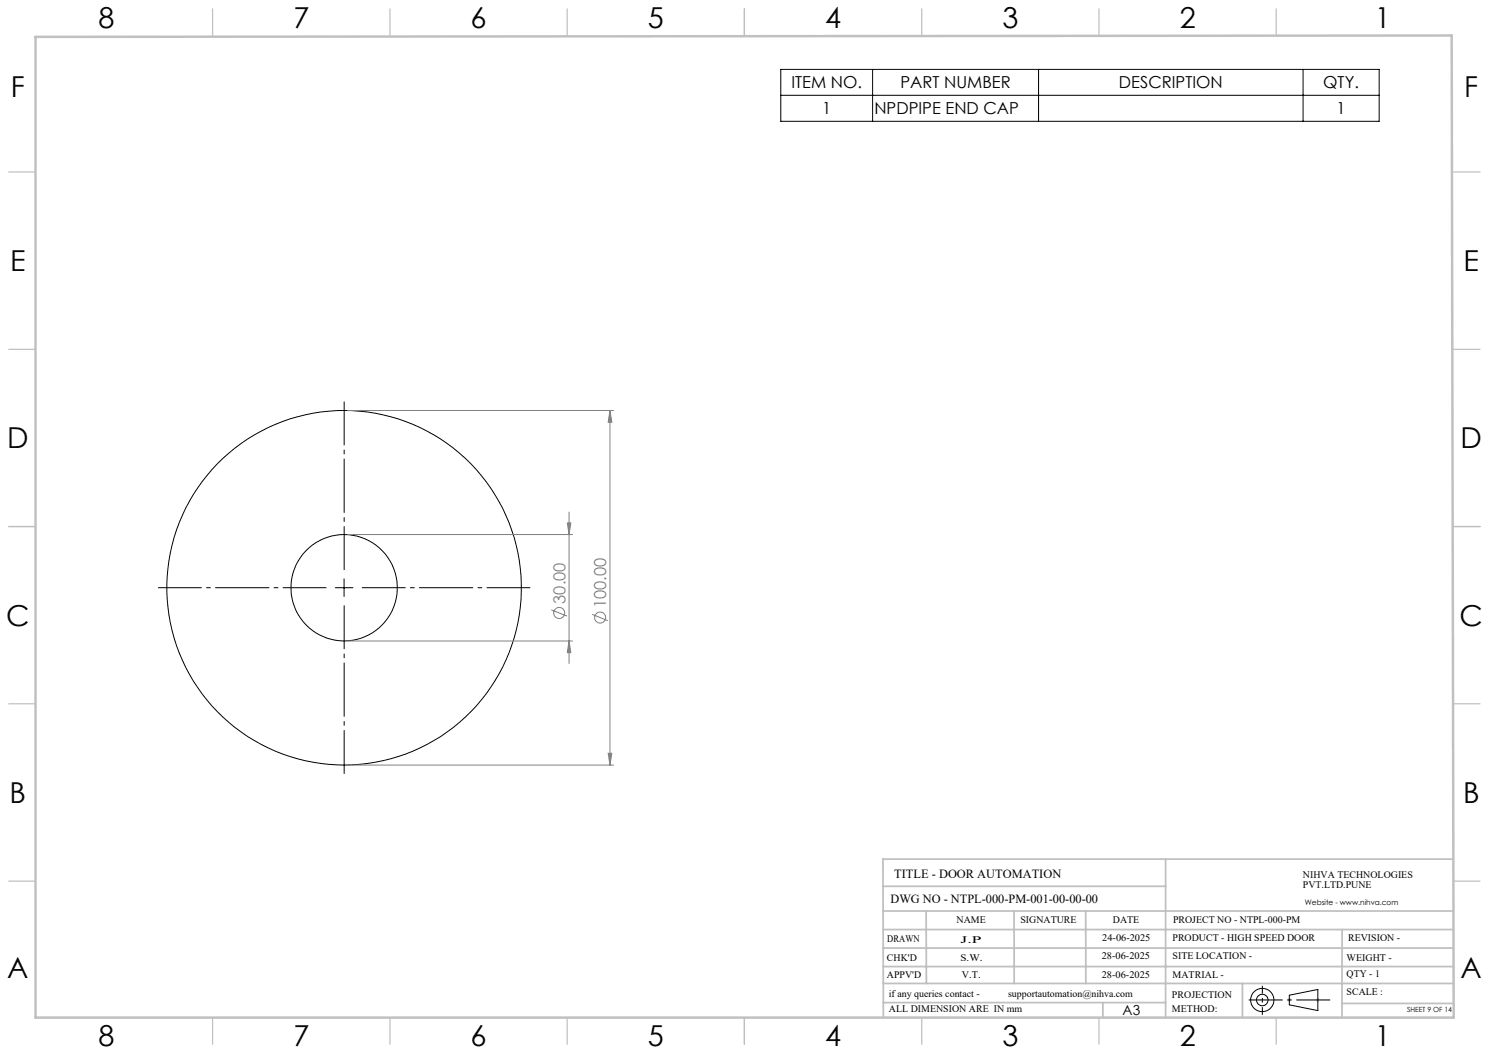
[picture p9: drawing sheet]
<svg xmlns="http://www.w3.org/2000/svg" width="420mm" height="297mm" viewBox="0 0 420 297" stroke-linecap="round" stroke-linejoin="round" font-family="sans-serif">
<g fill="none" stroke="#000" stroke-width=".28">
<path d="M220.2 19.6h168.8v14.6h-168.8zM246.1 19.6v14.6M292.9 19.6v14.6M367.6 19.6v14.6M220.2 26.9h168.8M94.6 165.8h5M97 163.3v5M363.7 280.7l8-1.6v5.9l-8-1.6z"/>
<circle cx="97.1" cy="165.8" r="50"/>
<circle cx="97.1" cy="165.8" r="15"/>
<circle cx="356.1" cy="282.1" r="3.3"/>
<circle cx="356.1" cy="282.1" r="1.62"/>
</g>
<g fill="none" stroke="#808080" stroke-width=".28">
<path d="M98.1 115.8h75M172 115.8v100M172 115.8l.6 3.3h-1zM98.1 150.8h63.4M160 147.5h1l-.5 3.3zM160.5 144.4v42.7M155.5 172l4.4 1.8M167 173.3l4.5 1.8M98.1 180.8h63.4M160.5 180.8l.5 3.3h-1zM98.1 215.8h75M171.6 212.5h1l-.6 3.3z"/>
<circle cx="157.7" cy="172.9" r="1.56"/>
<circle cx="169.3" cy="174.2" r="1.56"/>
</g>
<path d="M363.2 282h1M363.3 281.7l.7 .7M363.7 281.5v1.1M364 281.7l-.7 .7M371.2 282h1M371.4 281.7l.7 .7M371.7 281.5v1.1M372.1 281.7l-.7 .7" fill="none" stroke="#c0c0c0" stroke-width=".28"/>
<path d="M92.1 165.8h-47.5M97.1 160.8v-47.5M97.1 170.8v47.5M102.1 165.8h47.5" fill="none" stroke="#000" stroke-width=".28" stroke-dasharray="15.2 1.3 1.3 1.3" stroke-dashoffset="2.9" stroke-linecap="butt"/>
<path d="M352.2 282h23" fill="none" stroke="#000" stroke-width=".28" stroke-dasharray="15.2 1.3 1.3 1.3" stroke-dashoffset="5.7" stroke-linecap="butt"/>
<path d="M356.1 286.2v-8.2" fill="none" stroke="#000" stroke-width=".28" stroke-dasharray="15.2 1.3 1.3 1.3" stroke-dashoffset="13" stroke-linecap="butt"/>
<g fill="none" stroke="#c0c0c0" stroke-width=".35">
<path d="M60 2.5v7.5M110 2.5v7.5M160 2.5v7.5M210 2.5v7.5M260 2.5v7.5M310 2.5v7.5M360 2.5v7.5M2.5 48.5h7.5M410 48.5h7.5M2.5 98.5h7.5M410 98.5h7.5M2.5 148.5h7.5"/>
<path d="M410 148.5h7.5M2.5 198.5h7.5M410 198.5h7.5M2.5 248.5h7.5M410 248.5h7.5M60 287v7.5M110 287v7.5M160 287v7.5M210 287v7.5M260 287v7.5M310 287v7.5M360 287v7.5"/>
</g>
<g fill="none" stroke="#c0c0c0" stroke-width=".5">
<path d="M249.1 257h160.9M249.1 250h79.7M261.2 257l.1 20.4M286 257l.1 20.4M306.2 257l.1 20.4M328.8 242.3v44.8M410 242.3h-160.9l.1 44.7M249.1 272.6h160.9M249.1 267.4h160.9M249.1 262.2h160.9M249.1 277.4h160.9M350.4 277.4v9.6"/>
<path d="M378.6 262.2l-.1 24.8M249.2 282.8h79.6M311.1 282.8v4.2M378.5 283h31.5"/>
</g>
<path d="M10 10.4l399.5-.4 .5 277h-400z" fill="none" stroke="#c0c0c0" stroke-width=".7"/>
<path d="M172 115.8l.6 3.3h-1zM171.6 212.5h1l-.6 3.3zM160 147.5h1l-.5 3.3zM160.5 180.8l.5 3.3h-1z" fill="#808080"/>
<g font-size="8.1">
<text x="27.8" y="8">8</text>
<text x="82.8" y="8">7</text>
<text x="132.8" y="8">6</text>
<text x="182.8" y="8">5</text>
<text x="232.8" y="8">4</text>
<text x="282.8" y="8">3</text>
<text x="332.8" y="8">2</text>
<text x="387.8" y="8">1</text>
<text x="3" y="27.2">F</text>
<text x="413" y="27.2">F</text>
<text x="2.8" y="76.5">E</text>
<text x="412.8" y="76.5">E</text>
<text x="2" y="126.5">D</text>
<text x="412" y="126.5">D</text>
<text x="1.7" y="176.5">C</text>
<text x="411.7" y="176.5">C</text>
<text x="2.7" y="226.5">B</text>
<text x="412.7" y="226.5">B</text>
<text x="2" y="275.7">A</text>
<text x="412" y="275.7">A</text>
<text x="27.8" y="295">8</text>
<text x="82.8" y="295">7</text>
<text x="132.8" y="295">6</text>
<text x="182.8" y="295">5</text>
<text x="232.8" y="295">4</text>
<text x="282.8" y="295">3</text>
<text x="332.8" y="295">2</text>
<text x="387.8" y="295">1</text>
</g>
<g font-size="4.7">
<text x="223.2" y="24.9">ITEM NO.</text>
<text x="254" y="24.9">PART NUMBER</text>
<text x="315.6" y="24.9">DESCRIPTION</text>
<text x="373.2" y="24.9">QTY.</text>
<text x="231.9" y="32.2">1</text>
<text x="246.6" y="32.2">NPDPIPE END CAP</text>
<text x="377" y="32.2">1</text>
</g>
<g font-size="4.7" fill="#808080">
<text x="159.5" y="170.3" transform="rotate(-90 159.5 170.3)">30.00</text>
<text x="171" y="171.6" transform="rotate(-90 171 171.6)">100.00</text>
</g>
<text font-size="3.9" x="316.7" y="286.4">A3</text>
<g font-size="3.5">
<text x="252.2" y="247.6">TITLE - DOOR AUTOMATION</text>
<text x="251.2" y="254.7">DWG NO - NTPL-000-PM-001-00-00-00</text>
</g>
<g font-size="2.8">
<text x="367.5" y="247.6">NIHVA TECHNOLOGIES</text>
<text x="367.5" y="250.5">PVT.LTD.PUNE</text>
<text x="269.8" y="260.3">NAME</text>
<text x="287.8" y="260.3">SIGNATURE</text>
<text x="313.9" y="260.4">DATE</text>
<text x="330.9" y="260.4">PROJECT NO - NTPL-000-PM</text>
<text x="250.3" y="265.6">DRAWN</text>
<text x="270.9" y="266.1">J.P</text>
<text x="310.9" y="265.5">24-06-2025</text>
<text x="330.7" y="265.5">PRODUCT - HIGH SPEED DOOR</text>
<text x="380.3" y="265.5">REVISION -</text>
<text x="250.2" y="271.1">CHK'D</text>
<text x="250.2" y="275.8">APPV'D</text>
<text x="270.9" y="271.1">S.W.</text>
<text x="271.3" y="275.8">V.T.</text>
<text x="310.8" y="270.6">28-06-2025</text>
<text x="310.8" y="275.8">28-06-2025</text>
<text x="330.7" y="270.6">SITE LOCATION -</text>
<text x="330.7" y="275.8">MATRIAL -</text>
<text x="379.8" y="275.6">QTY - 1</text>
<text x="379.8" y="271.1">WEIGHT -</text>
<text x="250.7" y="281.1">if any queries contact -</text>
<text x="284.3" y="281.1">supportautomation@nihva.com</text>
<text x="330.6" y="281.5">PROJECTION</text>
<text x="379.8" y="280.7">SCALE :</text>
<text x="250.7" y="285.6">ALL DIMENSION ARE IN mm</text>
<text x="330.6" y="285.4">METHOD:</text>
</g>
<text font-size="2.1" x="368.1" y="255.1">Website - www.nihva.com</text>
<text font-size="2" x="396.9" y="285.4">SHEET 9 OF 14</text>
</svg>
